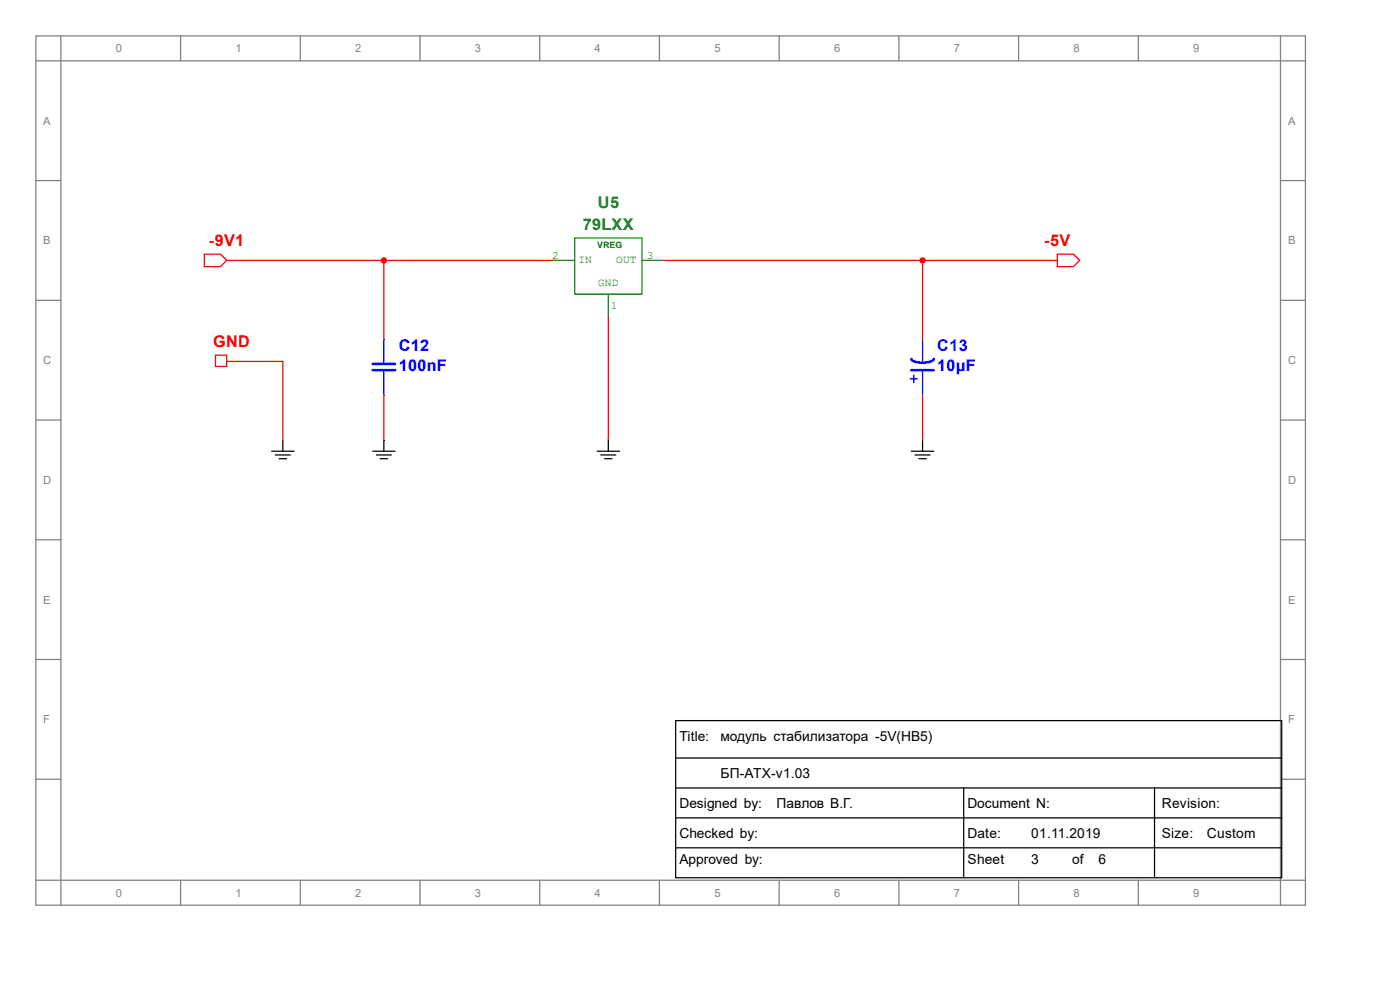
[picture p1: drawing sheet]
<svg xmlns="http://www.w3.org/2000/svg" width="297mm" height="210mm" viewBox="0 0 297 210" stroke-linecap="round" stroke-linejoin="round" font-family="sans-serif">
<g fill="none" stroke="#808080" stroke-width=".26">
<path d="M7.6 7.6h269.3v184.4h-269.3zM7.6 12.9h269.3M12.9 7.6v184.4M38.3 7.6v5.3M63.7 7.6v5.3M89.1 7.6v5.3M114.5 7.6v5.3M139.9 7.6v5.3M165.3 7.6v5.3M190.7 7.6v5.3M216.1 7.6v5.3M241.5 7.6v5.3"/>
<path d="M271.7 7.6v184.4M7.6 38.3h5.3M271.7 38.3h5.2M7.6 63.7h5.3M271.7 63.7h5.2M7.6 89.1h5.3M271.7 89.1h5.2M7.6 114.5h5.3M271.7 114.5h5.2M7.6 139.9h5.3M271.7 139.9h5.2M7.6 165.3h5.3"/>
<path d="M271.7 165.3h5.2M7.6 186.7h269.3M38.3 186.7v5.3M63.7 186.7v5.3M89.1 186.7v5.3M114.5 186.7v5.3M139.9 186.7v5.3M165.3 186.7v5.3M190.7 186.7v5.3M216.1 186.7v5.3M241.5 186.7v5.3"/>
</g>
<path d="M121.9 50.5h14.3v11.9h-14.3z" fill="none" stroke="#008000" stroke-width=".26"/>
<path d="M117.1 55.2h4.8" fill="none" stroke="#008000" stroke-width=".26"/>
<path d="M129.1 62.4v4.7" fill="none" stroke="#008000" stroke-width=".26"/>
<path d="M136.2 55.2h4.8" fill="none" stroke="#008000" stroke-width=".26"/>
<path d="M43.3 53.9h3.5l1.3 1.3-1.3 1.4h-3.5z" fill="none" stroke="#f00" stroke-width=".26"/>
<path d="M48.1 55.2h4.8M224.3 53.9h3.4l1.4 1.3-1.4 1.4h-3.4z" fill="none" stroke="#f00" stroke-width=".26"/>
<path d="M219.5 55.2h4.8" fill="none" stroke="#f00" stroke-width=".26"/>
<path d="M79.1 77.2h4.7M79.1 78.5h4.7" fill="none" stroke="#00f" stroke-width=".53"/>
<path d="M81.4 74.3v2.6M81.4 78.8v2.6" fill="none" stroke="#00f" stroke-width=".26"/>
<path d="M81.4 81.4v2.4" fill="none" stroke="#00f" stroke-width=".26"/>
<path d="M81.4 71.9v2.4M193.9 79.6v1.6M195.7 74.3v2.6M195.7 78.5v2.9M193.1 80.4h1.6" fill="none" stroke="#00f" stroke-width=".26"/>
<path d="M193.3 78.5h4.8M193.3 76.1a2.44 2.44 0 0 0 2.4 .8l1.2-.1a1.27 1.27 0 0 0 1.2-.7" fill="none" stroke="#00f" stroke-width=".53"/>
<path d="M195.7 71.9v2.4" fill="none" stroke="#00f" stroke-width=".26"/>
<path d="M195.7 81.4v2.4" fill="none" stroke="#00f" stroke-width=".26"/>
<path d="M45.7 75.4h2.4v2.3h-2.4z" fill="none" stroke="#f00" stroke-width=".26"/>
<path d="M52.9 55.2h64.2M81.4 55.2v16.7M141 55.2h78.5M195.7 55.2v16.7M48.1 76.7h11.9v16.6M129.1 67.1v26.2M81.4 83.8v9.5M195.7 83.8v9.5" fill="none" stroke="#f00" stroke-width=".26"/>
<g fill="none" stroke="#000" stroke-width=".26">
<path d="M57.6 95.7h4.8M58.4 96.5h3.2M59.2 97.3h1.6M60 93.3v2.4M79.1 95.7h4.7M79.8 96.5h3.2M80.6 97.3h1.6M81.4 93.3v2.4M126.7 95.7h4.7M127.5 96.5h3.1M128.3 97.3h1.5M129.1 93.3v2.4"/>
<path d="M193.3 95.7h4.8M194.1 96.5h3.2M194.9 97.3h1.6M195.7 93.3v2.4M143.3 152.9h128.6v33.3h-128.6zM143.3 160.8h128.6M143.3 167.2h128.6M143.3 173.5h128.6M143.3 179.9h128.6M204.5 167.2v19M244.9 167.2v19"/>
</g>
<g fill="#f00" stroke="#f00" stroke-width=".26">
<circle cx="81.4" cy="55.2" r=".53"/>
<circle cx="195.7" cy="55.2" r=".53"/>
</g>
<g font-size="3.4" fill="#008000">
<text x="126.8" y="44.1">U5</text>
<text x="123.7" y="48.9">79LXX</text>
</g>
<g font-size="3.4" fill="#f00">
<text x="44.3" y="52.3">-9V1</text>
<text x="221.5" y="52.3">-5V</text>
<text x="45.2" y="73.7">GND</text>
</g>
<g font-size="3.4" fill="#00f">
<text x="84.6" y="74.5">C12</text>
<text x="198.8" y="74.5">C13</text>
<text x="84.6" y="78.7">100nF</text>
<text x="198.8" y="78.7">10µF</text>
</g>
<g font-size="2.9">
<text x="144.1" y="157.1">Title:</text>
<text x="152.9" y="157.1">модуль стабилизатора -5V(HB5)</text>
<text x="152.9" y="165">БП-ATX-v1.03</text>
<text x="144.1" y="171.4">Designed by:</text>
<text x="164.8" y="171.4">Павлов В.Г.</text>
<text x="205.2" y="171.4">Document N:</text>
<text x="246.5" y="171.4">Revision:</text>
<text x="144.1" y="177.7">Checked by:</text>
<text x="205.2" y="177.7">Date:</text>
<text x="218.7" y="177.7">01.11.2019</text>
<text x="246.5" y="177.7">Size:</text>
<text x="256" y="177.7">Custom</text>
<text x="144.1" y="183.3">Approved by:</text>
<text x="205.2" y="183.3">Sheet</text>
<text x="218.7" y="183.3">3</text>
<text x="227.4" y="183.3">of</text>
<text x="233" y="183.3">6</text>
</g>
<g font-size="2.4" fill="#808080">
<text x="24.6" y="11.1">0</text>
<text x="50" y="11.1">1</text>
<text x="75.4" y="11.1">2</text>
<text x="100.8" y="11.1">3</text>
<text x="126.2" y="11.1">4</text>
<text x="151.6" y="11.1">5</text>
<text x="177" y="11.1">6</text>
<text x="202.4" y="11.1">7</text>
<text x="227.8" y="11.1">8</text>
<text x="253.2" y="11.1">9</text>
<text x="9.2" y="26.5">A</text>
<text x="273.3" y="26.5">A</text>
<text x="9.2" y="51.9">B</text>
<text x="273.3" y="51.9">B</text>
<text x="9.2" y="77.3">C</text>
<text x="273.3" y="77.3">C</text>
<text x="9.2" y="102.7">D</text>
<text x="273.3" y="102.7">D</text>
<text x="9.2" y="128.1">E</text>
<text x="273.3" y="128.1">E</text>
<text x="9.2" y="153.5">F</text>
<text x="273.3" y="153.5">F</text>
<text x="24.6" y="190.2">0</text>
<text x="50" y="190.2">1</text>
<text x="75.4" y="190.2">2</text>
<text x="100.8" y="190.2">3</text>
<text x="126.2" y="190.2">4</text>
<text x="151.6" y="190.2">5</text>
<text x="177" y="190.2">6</text>
<text x="202.4" y="190.2">7</text>
<text x="227.8" y="190.2">8</text>
<text x="253.2" y="190.2">9</text>
</g>
<g font-size="2.4" fill="#008000">
<text x="117.1" y="54.9">2</text>
<text x="122.7" y="55.8">IN</text>
<text x="130.7" y="55.8">OUT</text>
<text x="137.2" y="54.9">3</text>
<text x="126.8" y="60.6">GND</text>
<text x="129.6" y="65.4">1</text>
</g>
<text font-size="1.9" fill="#008000" x="126.7" y="52.7">VREG</text>
</svg>
